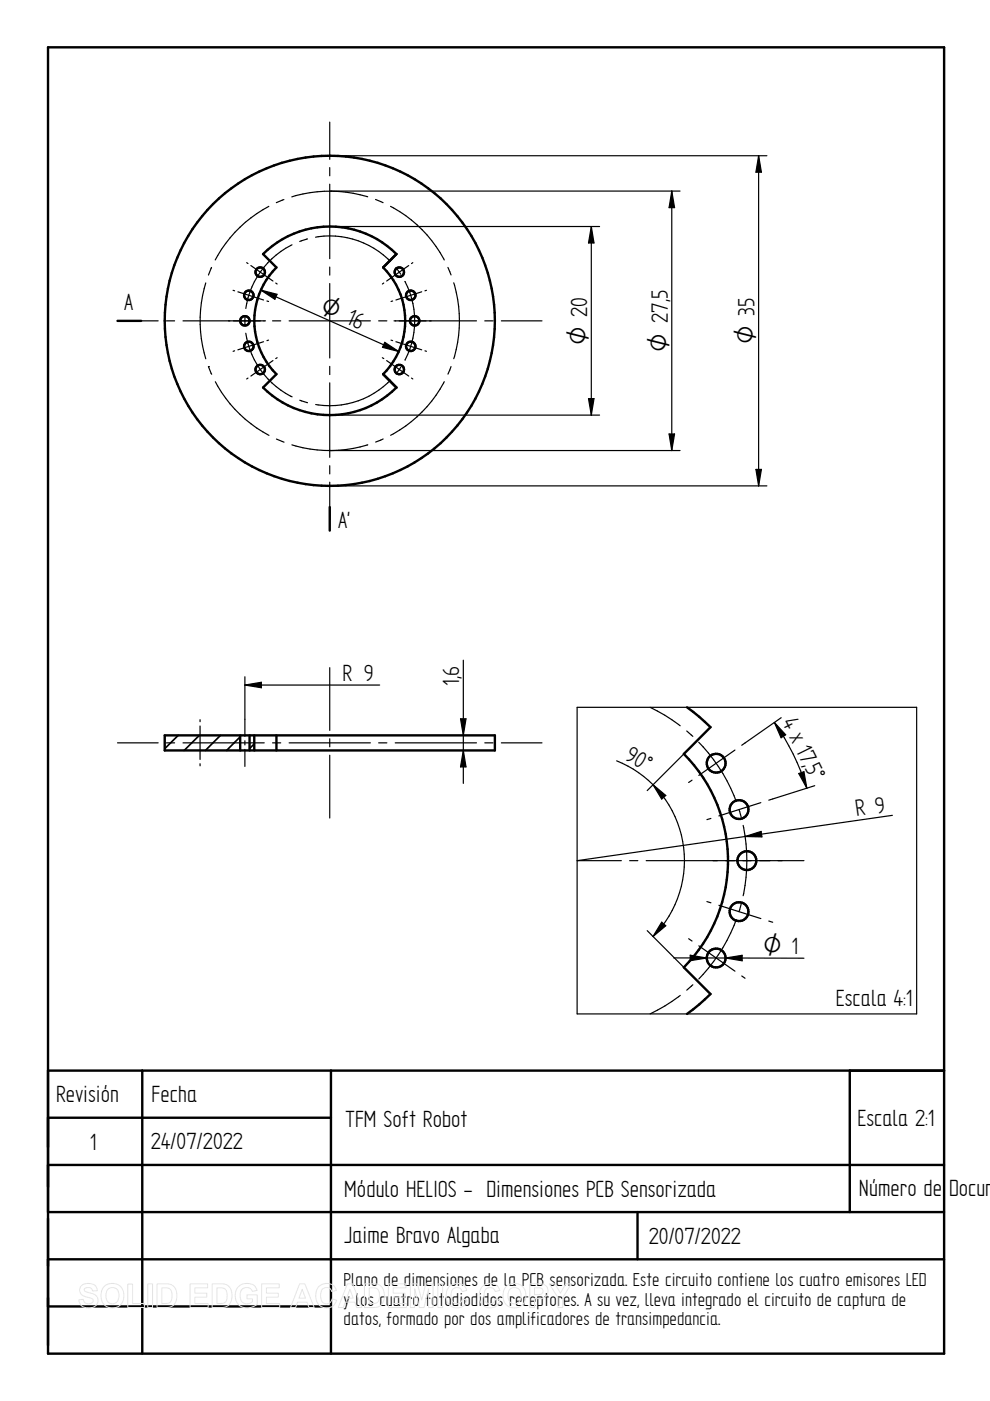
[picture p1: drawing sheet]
<svg xmlns="http://www.w3.org/2000/svg" width="210mm" height="297mm" viewBox="0 0 210 297" stroke-linecap="round" stroke-linejoin="round" font-family="sans-serif">
<g fill="none" stroke="#000" stroke-width=".51">
<path d="M10.2 10h190v277h-190zM55.8 53.9a20 20 0 0 1 28.3 0l-2.9 2.8a16 16 0 0 1 0 22.6l2.9 2.9a20 20 0 0 1-28.3 0l2.8-2.9a16 16 0 0 1 0-22.6zM24.9 68h5M69.9 107.5v5M34.9 155.9h70v3.2h-70zM50.9 155.9v3.2M52.9 155.9v3.2M53.9 155.9v3.2M58.6 155.9v3.2M145.7 150l2.6 2 2.3 2.2-5.6 5.7a32 32 0 0 1 0 45.2l5.6 5.7-2.3 2.2-2.6 2M10.2 227h190M10.2 237h60"/>
<path d="M30.2 227v60M70.2 227v60M180.2 227v30M10.2 247h190M10.2 257h190M135.2 257v10M10.2 267h190M10.2 277h60"/>
<circle cx="55.2" cy="57.7" r="1"/>
<circle cx="84.7" cy="57.7" r="1"/>
<circle cx="51.9" cy="68" r="1"/>
<circle cx="52.8" cy="62.6" r="1.01"/>
<circle cx="52.8" cy="73.4" r="1"/>
<circle cx="55.2" cy="78.3" r="1"/>
<circle cx="69.9" cy="68" r="35"/>
<circle cx="84.7" cy="78.3" r="1"/>
<circle cx="87.1" cy="62.6" r="1.01"/>
<circle cx="87.1" cy="73.4" r="1"/>
<circle cx="87.9" cy="68" r="1.01"/>
<circle cx="151.8" cy="161.8" r="2"/>
<circle cx="156.7" cy="171.6" r="2"/>
<circle cx="156.7" cy="193.3" r="2.01"/>
<circle cx="158.4" cy="182.5" r="2"/>
<circle cx="151.8" cy="203.1" r="2"/>
</g>
<g fill="none" stroke="#000" stroke-width=".25">
<path d="M69.9 25.9v7.9M69.9 35.5v1.8M69.9 39.1v15.7M69.9 33h92.7M160.8 33l.6 3.5h-1.1zM160.8 33v70M43.6 60a27.6 27.6 0 0 0 0 16.1M44.9 56.7l-.7 1.6M52.3 55.7l.3 .2M53.2 56.3l4.7 3.3M57 43.8a27.4 27.4 0 0 0-11.4 11.3M60.2 42.3l-1.6 .7"/>
<path d="M61.9 51.9a18 18 0 0 0-9.8 13.5M65.2 50.7l-1.7 .5M66.9 50.3a17.9 17.9 0 0 1 15.9 5.1M69.9 56.6v1.7M69.9 48h57.2M69.9 40.5h74.3M78 41.7a27.6 27.6 0 0 0-16.1 0M79.6 42.3l1.6 .7M82.8 43.8a27.1 27.1 0 0 1 11.4 11.3M83.9 56.7l1.1 1.4M85.9 59.7a17.9 17.9 0 0 1 0 16.6M86.7 56.3l-4.7 3.3"/>
<path d="M87.5 55.7l-.3 .2M95 56.7l.6 1.6M96.2 60a27.4 27.4 0 0 1 0 16.1M125.4 48l.5 3.5h-1.1zM125.4 48v40M142.4 40.5l.6 3.5h-1.1zM142.4 40.5v55M24.9 68h8.6M35.3 68h1.7M38.8 68h17.5M44.2 77.7h.1M44.2 77.7l.7 1.7"/>
<path d="M49.4 61.6l.3 .1M49.7 74.4l-.3 .1M50.4 61.9l5.5 1.7M51.9 67.2v1.7M52.1 70.7a18 18 0 0 0 9.8 13.4M55.3 61.5l29.2 13M55.3 61.5l3.4 .9-.4 1.1zM55.9 72.5l-5.5 1.7M56.6 63.8l.3 .1M56.9 72.1l-.3 .1M57.8 68h1.7M57.9 76.5l-4.7 3.2"/>
<path d="M58.5 60l.3 .2M58.8 75.8l-.3 .2M61.3 68h17.2M69.9 60.1v15.8M69.9 77.7v1.7M80.3 68h1.7M81.1 75.8l.3 .2M81.4 60l-.3 .2M81.6 72.6l2.9 1.9-3.4-.9zM82 76.5l4.7 3.2M82.9 72.1l.3 .1M83.2 63.8l-.3 .1"/>
<path d="M83.5 68h17.5M83.9 72.5l5.5 1.7M85 77.9l-1 1.4M85.9 76.3h.1M89.4 61.9l-5.5 1.7M90.1 74.4l.3 .1M90.4 61.6l-.3 .1M95.6 77.7l-.6 1.6M102.8 68h1.7M106.3 68h8.6M45.7 80.9a27.2 27.2 0 0 0 11.3 11.4M52.6 80.2l-.3 .1"/>
<path d="M58.6 93.1l1.6 .6M61.9 94.3a27.4 27.4 0 0 0 16.1 0M63.6 84.9l1.6 .5M69.9 81.2v15.8M69.9 98.7v1.8M69.9 88h57.2M69.9 95.5h74.3M81.2 93.1l-1.5 .6M82.8 80.6a17.9 17.9 0 0 1-15.9 5.2M87.2 80.2l.3 .1M94.2 80.9a27.2 27.2 0 0 1-11.4 11.4M124.8 84.5h1.1l-.5 3.5z"/>
<path d="M141.9 92h1.1l-.6 3.5zM160.3 99.5h1.1l-.6 3.5zM69.9 102.2v8M69.9 103h92.7M98.2 140v26.1M24.9 157.5h8.6M35.3 157.5h1.7M38.8 157.5h17.2M42.4 152.6v.4M42.4 153.9v7.1M51.9 143.5v12.6M51.9 157.1v.8"/>
<path d="M51.9 158.9v3.6M51.9 145.2l3.5-.5v1.1zM51.9 145.2h28.6M57.8 157.5h1.7M61.3 157.5h17.2M69.9 141.6v13.3M69.9 156.6v1.7M80.3 157.5h1.7M83.8 157.5h17.2M97.6 152.4h1.2l-.6 3.5zM98.2 159.1l.6 3.5h-1.2zM102.8 157.5h1.7"/>
<path d="M106.3 157.5h8.6M122.4 150h72v65h-72zM137.8 150a34.2 34.2 0 0 1 6.4 3.9M145 159.9l-7.8 7.7M145.6 155l1.3 1.1M148.1 157.4a35.8 35.8 0 0 1 8 12.5M155.8 159l-7.6 5.4M164.2 153.2l2.4 2.6-1 .6zM164.2 153.2a50.1 50.1 0 0 1 6.9 13.9M165.6 152.2l-8.3 5.8M42.4 161.9v.5M69.9 160.1v13.3"/>
<path d="M130.7 161.3l1.3 .5a23.2 23.2 0 0 1 6.5 4.6M138.5 166.4l2.7 2.3-.9 .7zM138.5 166.4a22.8 22.8 0 0 1 0 32.2M146.7 165.4l-.7 .5M150.7 173.5l-.8 .3M156.7 171.6l.5 1.7M157.6 175a35.8 35.8 0 0 1 0 14.9M158 177.4l3.4-1.1 .1 1.1zM161.3 170.2l-8.9 2.8M169.4 164l1.1-.4 .6 3.5zM172.7 166.6l-9.7 3.1M189.2 172.9l-66.8 9.6h9.3"/>
<path d="M133.5 182.5h1.7M137 182.5h33.5M137.2 197.3l7.8 7.8M140.3 195.5l.9 .8-2.7 2.3zM146 199l.7 .5M149.9 191.2l.8 .2M152.4 191.9l8.9 2.9M156.1 195a35.3 35.3 0 0 1-7.9 12.6M157.2 191.6l-.5 1.7M163 195.3l.8 .2M142.9 203.1h10.9M144.2 211.1l-.3 .2a35.3 35.3 0 0 1-6.1 3.7"/>
<path d="M146.3 202.5l3.5 .6-3.5 .6zM146.9 208.8l-1.3 1.1M148.2 200.5l7.6 5.4M153.8 203.1l16.7 .1M153.8 203.1l3.6-.6v1.2zM157.3 206.9l.7 .5"/>
</g>
<g fill="#000">
<path d="M160.8 33l.6 3.5h-1.1zM125.4 48l.5 3.5h-1.1zM142.4 40.5l.6 3.5h-1.1zM55.3 61.5l3.4 .9-.4 1.1zM81.6 72.6l2.9 1.9-3.4-.9zM124.8 84.5h1.1l-.5 3.5zM141.9 92h1.1l-.6 3.5zM160.3 99.5h1.1l-.6 3.5zM51.9 145.2l3.5-.5v1.1zM97.6 152.4h1.2l-.6 3.5zM164.2 153.2l2.4 2.6-1 .6zM98.2 159.1l.6 3.5h-1.2z"/>
<path d="M138.5 166.4l2.7 2.3-.9 .7zM158 177.4l3.4-1.1 .1 1.1zM169.4 164l1.1-.4 .6 3.5zM140.3 195.5l.9 .8-2.7 2.3zM146.3 202.5l3.5 .6-3.5 .6zM153.8 203.1l3.6-.6v1.2z"/>
</g>
<path d="M37.8 155.9l-2.9 2.8M42.3 155.9l-3.2 3.2M46.8 155.9l-3.2 3.2M50.9 156.2l-2.9 2.9M53.9 157.7l-1 1" fill="none" stroke="#000" stroke-width=".36"/>
<g fill="none" stroke="#e6e6e6" stroke-width=".21">
<path d="M17.3 272.6a2.32 2.32 0 0 1 3.2 .4l.1 .7h-1a.94 .94 0 0 0-.8-.7 .94 .94 0 0 0-.9 .5l.1 .3 .5 .2a2.69 2.69 0 0 1 2.2 1.2 1.64 1.64 0 0 1-1.9 2.1 1.8 1.8 0 0 1-2.1-1.7l1-.1a1.1 1.1 0 0 0 .9 .9 1.1 1.1 0 0 0 1.2-.7 1.79 1.79 0 0 0-1.7-.8 1.39 1.39 0 0 1-.8-2.3zM22.1 272.8a2.54 2.54 0 0 1 3.2-.3 2.54 2.54 0 0 1 .9 3.1 2.47 2.47 0 0 1-3.2 1.6 2.47 2.47 0 0 1-1.5-3.2l.1-.5zM22.8 273.4a1.41 1.41 0 0 1 1.7-.3 1.41 1.41 0 0 1 .7 1.6 1.42 1.42 0 0 1-1.3 1.7 1.42 1.42 0 0 1-1.4-1.7l.1-.8zM27.1 272.2h1v4.2h2.5v.8h-3.5zM31.3 272.2h1v5h-1zM33.3 272.2h1.8a2.24 2.24 0 0 1 2.4 2.8 2.09 2.09 0 0 1-2.3 2.2h-1.9zM34.3 273a1.74 1.74 0 0 1 2 .6 2.16 2.16 0 0 1-.5 2.7l-1.5 .1zM40.3 272.2h3.7v.8h-2.7v1.2h2.5v.8h-2.5v1.4h2.8v.8h-3.8zM45 272.2h1.8a2.24 2.24 0 0 1 2.4 2.8 2.09 2.09 0 0 1-2.3 2.2h-1.9zM46 273a1.74 1.74 0 0 1 2 .6 2.16 2.16 0 0 1-.5 2.7l-1.5 .1zM50.6 272.8a2.63 2.63 0 0 1 3.7 .2l.2 .6-1 .2a1.37 1.37 0 0 0-1.7-.7 1.37 1.37 0 0 0-.9 1.5 1.54 1.54 0 0 0 .8 1.7 1.54 1.54 0 0 0 1.8-.3v-.6h-1.1v-.9h2.1v2a2.71 2.71 0 0 1-3.1 .6 2.71 2.71 0 0 1-1.5-2.8l.3-1zM55.5 272.2h3.7v.8h-2.7v1.2h2.5v.8h-2.5v1.4h2.8v.8h-3.8z"/>
<path d="M63.5 272.2h1.1l2 5h-1.1l-.4-1.1h-2l-.4 1.1h-1.1zM64.1 273.4l.7 1.8h-1.4zM67.6 272.8a2.24 2.24 0 0 1 3.7 .8l-1 .2a1.25 1.25 0 0 0-1.6-.7 1.25 1.25 0 0 0-.7 1.6 1.29 1.29 0 0 0 .5 1.5 1.29 1.29 0 0 0 1.7-.2l.2-.6 1 .3a2.31 2.31 0 0 1-2.9 1.5 2.31 2.31 0 0 1-1.5-2.9l.2-.9zM73.6 272.2h1.2l1.9 5h-1.1l-.4-1.1h-2l-.4 1.1h-1.1zM74.2 273.4l.7 1.8h-1.4zM77.3 272.2h1.8a2.24 2.24 0 0 1 2.4 2.8 2.09 2.09 0 0 1-2.3 2.2h-1.9zM78.3 273a1.74 1.74 0 0 1 2 .6 2.16 2.16 0 0 1-.5 2.7l-1.5 .1zM82.3 272.2h3.8v.8h-2.7v1.2h2.5v.8h-2.5v1.4h2.8v.8h-3.9zM87 272.2h1.5l.9 3.4 .9-3.4h1.5v5h-.9v-3.9l-1 3.9h-1l-1-3.9v3.9h-.9zM92.8 272.2h1.1v5h-1.1zM95.2 272.8a2.24 2.24 0 0 1 3.8 .8l-1 .2a1.25 1.25 0 0 0-1.6-.7 1.25 1.25 0 0 0-.8 1.6 1.29 1.29 0 0 0 .6 1.5 1.29 1.29 0 0 0 1.6-.2l.3-.6 .9 .3a2.31 2.31 0 0 1-2.9 1.5 2.31 2.31 0 0 1-1.5-2.9l.2-.9zM102.2 272.8a2.24 2.24 0 0 1 3.8 .8l-1 .2a1.25 1.25 0 0 0-1.6-.7 1.25 1.25 0 0 0-.8 1.6 1.29 1.29 0 0 0 .6 1.5 1.29 1.29 0 0 0 1.6-.2l.3-.6 .9 .3a2.31 2.31 0 0 1-2.9 1.5 2.31 2.31 0 0 1-1.5-2.9l.2-.9z"/>
<path d="M107.3 272.8a2.54 2.54 0 0 1 3.2-.3 2.54 2.54 0 0 1 .9 3.1 2.47 2.47 0 0 1-3.1 1.6 2.47 2.47 0 0 1-1.6-3.2l.2-.5zM108.1 273.4a1.41 1.41 0 0 1 1.7-.3 1.41 1.41 0 0 1 .7 1.6 1.42 1.42 0 0 1-1.4 1.7 1.42 1.42 0 0 1-1.4-1.7l.1-.8zM112.3 272.2h1.6a1.68 1.68 0 0 1 2.3 1.5 1.7 1.7 0 0 1-2.2 1.6h-.7v1.9h-1zM113.3 273h.5a.89 .89 0 0 1 1 .1 .89 .89 0 0 1 .3 .9l-.4 .4-1.4 .1zM116.5 272.2h1.2l1.1 2 1.2-2h1.1l-1.8 2.9v2.1h-1v-2.1z"/>
</g>
<g font-size="5.6">
<text x="26.4" y="65.7">A</text>
<text x="71.7" y="111.8">A'</text>
<text x="72.6" y="144.4">R 9</text>
<text x="97.3" y="145.4" transform="rotate(-90 97.3 145.4)">1,6</text>
<text x="165.8" y="153.1" transform="rotate(64 165.8 153.1)">4 x 17,</text>
<text x="132.2" y="160.8" transform="rotate(31 132.2 160.8)">90°</text>
<text x="170.6" y="162.8" transform="rotate(64 170.6 162.8)">5°</text>
<text x="181.6" y="173.1" transform="rotate(-8 181.6 173.1)">R 9</text>
<text x="177.2" y="213.3">Escala 4:1</text>
<text x="11.9" y="233.6">Revisión</text>
<text x="32.1" y="233.6">Fecha</text>
<text x="73.3" y="238.9">TFM Soft Robot</text>
<text x="181.8" y="238.7">Escala 2:1</text>
<text x="19" y="243.7">1</text>
<text x="32" y="243.6">24/07/2022</text>
<text x="73" y="253.8">Módulo HELIOS - Dimensiones PCB Sensorizada</text>
<text x="182.1" y="253.7">Número de Docum</text>
<text x="73" y="263.6">Jaime Bravo Algaba</text>
<text x="137.6" y="263.7">20/07/2022</text>
</g>
<g font-size="5.4">
<text x="67.7" y="66.1" transform="rotate(24 67.7 66.1)">O 16</text>
<text x="124.5" y="73.1" transform="rotate(-90 124.5 73.1)">O 20</text>
<text x="141.6" y="74.5" transform="rotate(-90 141.6 74.5)">O 27,5</text>
<text x="160" y="72.9" transform="rotate(-90 160 72.9)">O 35</text>
<text x="161.8" y="202.3">O 1</text>
</g>
<g font-size="4.5">
<text x="72.9" y="272.6">Plano de dimensiones de la PCB sensorizada. Este circuito contiene los cuatro emisores LED</text>
<text x="72.9" y="276.8">y los cuatro fotodiodidos receptores. A su vez, lleva integrado el circuito de captura de</text>
<text x="72.9" y="281">datos, formado por dos amplificadores de transimpedancia.</text>
</g>
</svg>
